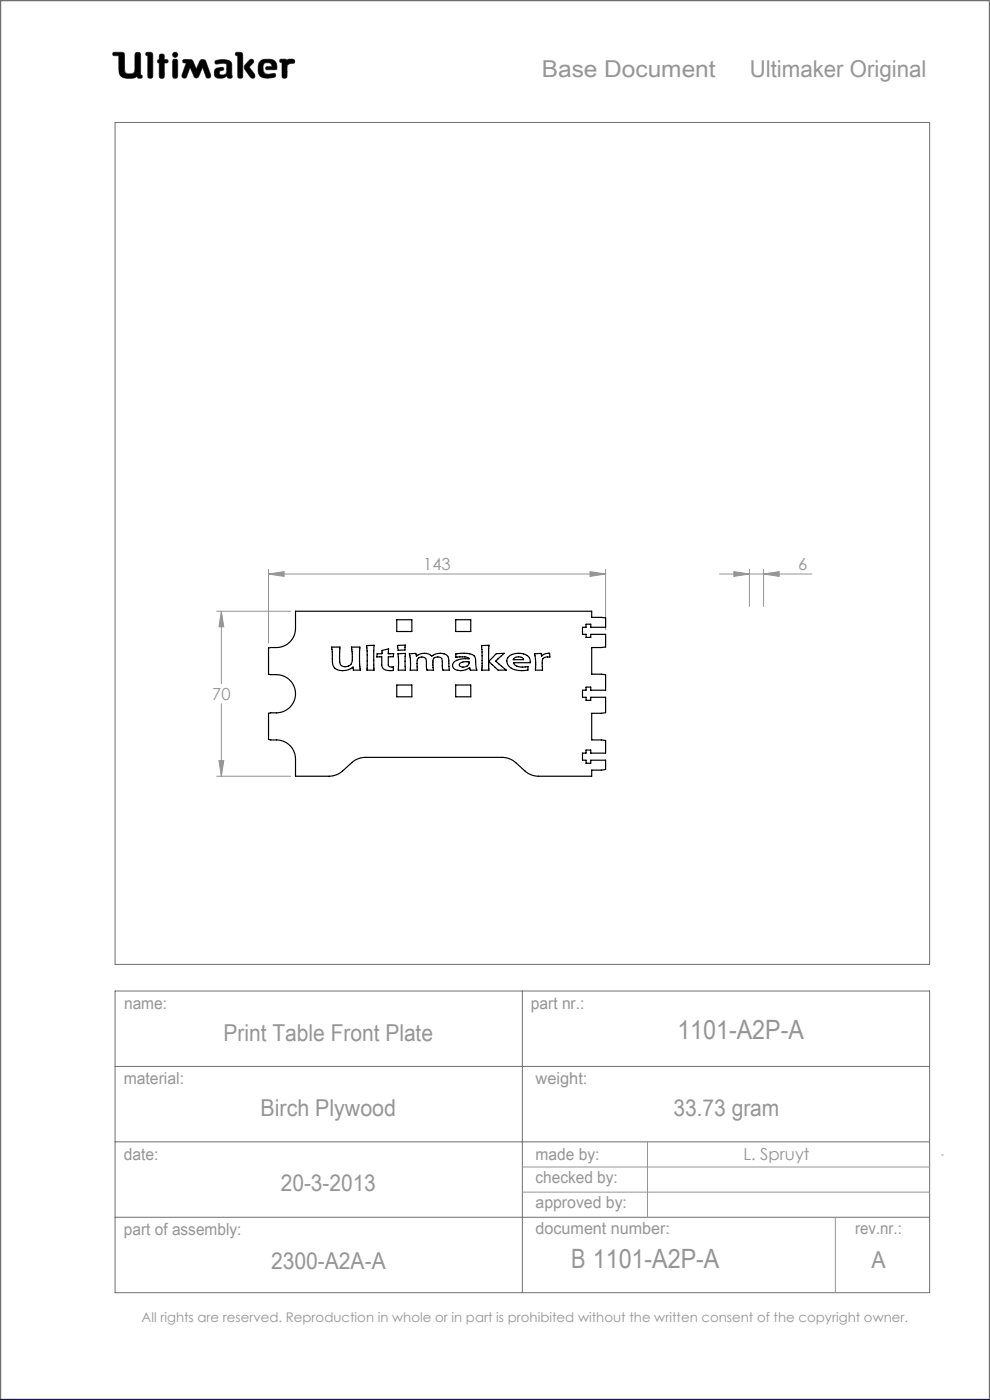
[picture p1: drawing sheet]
<svg xmlns="http://www.w3.org/2000/svg" width="210mm" height="297mm" viewBox="0 0 210 297" stroke-linecap="round" stroke-linejoin="round" font-family="sans-serif">
<g fill="none" stroke="#6f6f6f" stroke-width=".21">
<path d="M24 11.1h1.8l.5 .2 .2 4a1.62 1.62 0 0 0 2 0l.2-4a.65 .65 0 0 1 .7-.2 .65 .65 0 0 1 .4 .6v4.2l.3 .1-.1 .6a.65 .65 0 0 1-.9-.3 4 4 0 0 1-3 .2l-.6-.5-.2-.6-.1-3.6h-1.2l-.1-.3zM29.1 16.2v.1M31 11.1l1.2 .1 .2 .4v4.8a.59 .59 0 0 1-.7 .2 .59 .59 0 0 1-.4-.5v-4.3l-.4-.1zM33.8 13.4h.1M33.8 12.6h.1M33.8 12.6l-.3 .1-.1 .3 .1 .3 .3 .1M33.8 12.6v-1a.59 .59 0 0 1 .7-.1 .59 .59 0 0 1 .4 .5v.6l.6 .1a.4 .4 0 0 1 0 .6l-.6 .1-.1 3.1a.59 .59 0 0 1-.6 .1 .59 .59 0 0 1-.4-.5v-2.7M36.8 12.6h.7l.2 .5v3l-.2 .4-.3 .1-.4-.1-.2-.4v-3zM38.9 12.7l1.3-.1 .6 .2 .8 1.9 .9-2 .6-.1 .4 .1 1.2 3.2v.5l-.4 .2-.4-.1-.9-2.2-.9 2-.5 .3-.3-.2-1-2.1-.7 1.9-.3 .4-.5-.1-.2-.1v-.5l.9-2.6-.7-.1zM42.1 16.2h.1M45.7 12.9a3.6 3.6 0 0 1 3.3 .3l.2 .5v2.1a.53 .53 0 0 1-.2 .8l-.7-.1-.2-.4a1.97 1.97 0 0 1-2.5 .2 1.34 1.34 0 0 1 .4-1.8l1.3-.2 .1 .6a.74 .74 0 0 0-.9 .7 .95 .95 0 0 0 1.4 .1l.2-.6-.1-1.5a2.7 2.7 0 0 0-2 0l-.4-.2zM50.1 11.1l1.2 .1 .2 .4-.1 4.8a.59 .59 0 0 1-.6 .2 .59 .59 0 0 1-.4-.5v-4.3l-.4-.1z"/>
<path d="M52.9 12.8l.4-.2 .4 .1 .1 .4-.9 1.1 1.1 1.5 .1 .6-.2 .3h-.4a5.9 5.9 0 0 1-1.7-2.3l.2-.5zM56.6 14.8h.1M56.6 14.8l-.3-.3 .2-.3 1.2-.1-.2-.5a1.04 1.04 0 0 0-1.7 .5l.2 1.3 .8 .4M56.6 14.8h1.7l.4-.2a1.66 1.66 0 0 0-1.5-2l-1.7 .1a2.65 2.65 0 0 0-.3 3.5 3.5 3.5 0 0 0 3.2 .1l.1-.3-.2-.4-1.5 .2M56.8 15.8h.1M59.5 12.6h1.1l.3 .2a1.21 1.21 0 0 1 1.5-.1l.1 .6-1 .2-.6 .4-.1 2.5a.59 .59 0 0 1-.6 .2 .59 .59 0 0 1-.4-.5v-2.8l-.4-.2zM24.4 26h172.8v178.6h-172.8zM24.4 210.2h172.8v64h-172.8zM110.8 210.2v64M24.4 226.2h172.8M24.4 242.2h172.8M24.4 258.2h172.8"/>
<circle cx="37.2" cy="11.6" r=".56"/>
</g>
<path d="M0 297v-297h210v297" fill="none" stroke="#6f6f6f" stroke-width=".5"/>
<g fill="none" stroke="#959595" stroke-width=".21">
<path d="M46 129.7h15.7M47 129.7l.5 3.3h-1zM47 129.7v15.4M57 121.8l3.3-.5v1zM57 120.8v15.7M57 121.8h71.5M125.2 121.3l3.3 .5-3.3 .5zM128.5 120.8v12.8M152.6 121.8h19.6M155.7 121.3l3.3 .5-3.3 .5zM159 120.8v7.9M162 121.8l3.3-.5v1z"/>
<path d="M162 120.8v7.9M47 149.3v15.4M46 164.7h15.7M46.5 161.4h1l-.5 3.3zM110.8 247.6h86.4M110.8 252.9h86.4M137.4 242.2v16M177.2 258.2v16M199.7 245h.4"/>
</g>
<path d="M0 297h210" fill="none" stroke="#00f" stroke-width=".5"/>
<path d="M45.7 12.9l-.1 .4 .2 .3 1.7-.2 .6 .2-.1 1.8-.2 .4-.5 .1a.54 .54 0 0 1-.8-.5 .54 .54 0 0 1 .8-.5l.2-.1-.1-.4-.4-.1a1.31 1.31 0 0 0-1.5 .9 1.14 1.14 0 0 0 .3 1.2 1.14 1.14 0 0 0 1.2 .2l.8-.3a.23 .23 0 0 1 .3-.2 .23 .23 0 0 1 .2 .4 .58 .58 0 0 0 .8 .1 .58 .58 0 0 0 .1-.9v-2a1.32 1.32 0 0 0-1.7-1.1zM50 11.2v.5l.4 .1v4.5l.2 .3h.6l.3-.4v-4.7l-.4-.4zM53 12.7l-1.1 1.2-.1 .5 1.4 2.1 .6 .1 .3-.3v-.4l-1.2-1.7 .9-.9v-.4l-.3-.3zM55.1 13a2.66 2.66 0 0 0 .3 3.4l1.4 .2 1.3-.2 .4-.3-.2-.5-1.5 .2-.6-.2-.3-.4-.1-.9a.98 .98 0 0 1 .7-1 .98 .98 0 0 1 1.1 .5l.1 .3-1.2 .1-.1 .4 .2 .2h1.6a.49 .49 0 0 0 .5-.2 .49 .49 0 0 0 0-.6 1.57 1.57 0 0 0-2-1.4h-.9zM59.4 12.6v.5l.4 .2v3l.3 .3h.5l.3-.4v-2.3l.6-.4 .9-.1 .1-.6-.4-.3-.9 .1-.3 .2-.3-.2zM36.7 12.6l-.1 3.7 .2 .3h.6l.3-.4v-3.3l-.3-.3zM36.6 11.6a.56 .56 0 0 0 1.1 0 .56 .56 0 0 0-1.1 0zM33.9 11.6l-.1 1-.3 .2-.1 .3 .4 .3v3l.2 .2h.5l.3-.1 .1-.3v-2.8l.7-.1 .1-.4-.2-.2-.6-.1-.2-1.1zM31 11.2l-.1 .5 .4 .1 .1 4.5 .2 .3h.5l.3-.4v-4.7l-.4-.4zM38.8 12.7v.6h.7l-.9 2.7 .2 .5 .4 .1 .3-.2 .8-2.1 .9 2 .2 .2h.4l.3-.2 .9-2 .8 2.1 .5 .2 .4-.3v-.4l-1-2.8-.3-.4-.5-.1-.4 .2-.9 1.9-.9-2-.5-.1zM24 11.2l-.1 .3 .2 .3h1.1v2.7a1.73 1.73 0 0 0 2.1 2.1 2.42 2.42 0 0 0 1.8-.4l.3 .4h.6l.2-.3-.1-.3-.3-.1v-4.3l-.1-.3-.2-.2h-.6l-.3 .4v3.4a.89 .89 0 0 1-1.3 .8 .81 .81 0 0 1-.9-1.1l-.1-3.3-.5-.2z" fill-rule="evenodd" fill="#000"/>
<path d="M125.2 121.3l3.3 .5-3.3 .5zM57 121.8l3.3-.5v1zM47 129.7l.5 3.3h-1zM46.5 161.4h1l-.5 3.3zM155.7 121.3l3.3 .5-3.3 .5zM162 121.8l3.3-.5v1z" fill="#959595"/>
<g fill="none" stroke="#000" stroke-width=".25">
<path d="M62.7 129.7h62.8v1.3l3 .1v2h-3.2v-.7h-1v.7h-.7v1.5h.7v.6h1v-.6h3.2v2.6l-3 .2v5.6l3 .1v3.3h-3.2v-.6h-1v.6h-.7v1.5h.7v.7h1v-.7h3.2v3.3l-3 .1v5.7l3 .1v2.7h-3.2v-.7h-1v.7h-.7v1.5h.7v.6h1v-.6h3.2v1.9l-3 .2v1.3h-11.3a4.3 4.3 0 0 1-2.9-1.1l-1.9-1.8a4.3 4.3 0 0 0-2.9-1.1h-29a4.3 4.3 0 0 0-2.9 1.1l-1.9 1.8a4.3 4.3 0 0 1-2.9 1.1h-7.1v-3.7a4 4 0 0 0-4.1-4l-1.6-.1v-5.6l.4-.1a4.3 4.3 0 0 0 5.2-3.3 4.1 4.1 0 0 0-4-4.8l-1.6-.1v-5.5l.4-.1a4.3 4.3 0 0 0 5.3-3.6zM70.3 137.3h1.8l-.1 2.7a1.33 1.33 0 0 0 1 1.5 1.33 1.33 0 0 0 1.6-.9l.1-1.2-.1-2.1h1.7v3l.1 1.9h-1.4l-.1-.7a3.2 3.2 0 0 1-3.9 .2l-.5-1zM77.8 137l1.5-.1v5.3h-1.5l.1-3.3zM80 138.7h1l.1-.7 1.3-.4v1.1l1.1-.1-.1 .7h-1v1.9l.3 .3h.8l-.1 .7-.6 .1a1.41 1.41 0 0 1-1.8-1.3v-1.7l-1.1 .1zM84.2 131.5h3.2v2.5h-3.2zM84.3 136.9h1.7l-.1 1-1.5 .1zM84.4 138.7l1.6-.1v3.6h-1.5zM86.8 138.7l1.4-.1 .1 .6a2.53 2.53 0 0 1 3.3 0 2.42 2.42 0 0 1 3.5 .2l.2 2.8h-1.3l-.2-.9a1.54 1.54 0 0 0-.4-1.9 1.03 1.03 0 0 0-1.2 .1 1.03 1.03 0 0 0-.4 1.1l.2 1.6h-1.4l-.1-.9a1.66 1.66 0 0 0-.4-1.8 1.08 1.08 0 0 0-1.3 0 1.08 1.08 0 0 0-.3 1.3v1.4h-1.5l.1-2.2zM96.7 131.5h3.2v2.5h-3.2zM96.7 138.7l.8-.1a5.1 5.1 0 0 1 3.1 .5l.3 .6 .3 2.5h-1.4l-.2-.6a2.8 2.8 0 0 1-3.4 .2l-.2-.6a1.87 1.87 0 0 1 2-1.4l1.5-.1a3.5 3.5 0 0 0-2.8-.3zM102.1 137l1.6-.1v5.3h-1.5zM105.3 138.7l1.7-.1-1.9 1.6 2.3 2h-1.7l-2-1.9z"/>
<path d="M107.9 139.3a3.3 3.3 0 0 1 4.4 .3l.2 1h-3.6a1.99 1.99 0 0 0 2.5 .9l.6-.1v.8a4 4 0 0 1-4.2-1.1 1.41 1.41 0 0 1 .1-1.8zM109 139.6a1.35 1.35 0 0 1 2.1 .3h-2.2zM113.4 138.7l1.4-.1 .1 .6 .5-.4 1.2-.2v.8h-.8a.78 .78 0 0 0-.7 .6v2.2h-1.5v-1.7zM84.2 145.3h3.2v2.5h-3.2zM96.7 145.3h3.2v2.5h-3.2zM97.6 140.7l.9-.3h1a1.15 1.15 0 0 1-.8 1.1 1.15 1.15 0 0 1-1.3-.5z"/>
</g>
<g font-size="5.6" fill="#959595">
<text x="143.7" y="220.3">1101-A2P-A</text>
<text x="121.1" y="269.1">B 1101-A2P-A</text>
</g>
<g font-size="4.9" fill="#959595">
<text x="114.9" y="16.3">Base Document</text>
<text x="159" y="16.3">Ultimaker Original</text>
<text x="47.4" y="220.9">Print Table Front Plate</text>
<text x="55.3" y="236.7">Birch Plywood</text>
<text x="142.8" y="236.7">33.73 gram</text>
<text x="59.6" y="252.7">20-3-2013</text>
<text x="57.5" y="269.3">2300-A2A-A</text>
<text x="184.9" y="269.1">A</text>
</g>
<g font-size="3.5" fill="#959595">
<text x="89.8" y="121">143</text>
<text x="169.3" y="121">6</text>
<text x="45" y="148.5">70</text>
<text x="26.3" y="214.1">name:</text>
<text x="112.6" y="214">part nr.:</text>
<text x="26.2" y="229.9">material:</text>
<text x="113.6" y="229.9">weight:</text>
<text x="26.3" y="246">date:</text>
<text x="113.6" y="246">made by:</text>
<text x="113.6" y="251.1">checked by:</text>
<text x="157.7" y="246.2">L. Spruyt</text>
<text x="113.6" y="256.3">approved by:</text>
<text x="26.3" y="262">part of assembly:</text>
<text x="113.6" y="261.8">document number:</text>
<text x="181.4" y="261.9">rev.nr.:</text>
</g>
<text font-size="2.8" fill="#959595" x="30" y="280.4">All rights are reserved. Reproduction in whole or in part is prohibited without the written consent of the copyright owner.</text>
</svg>
